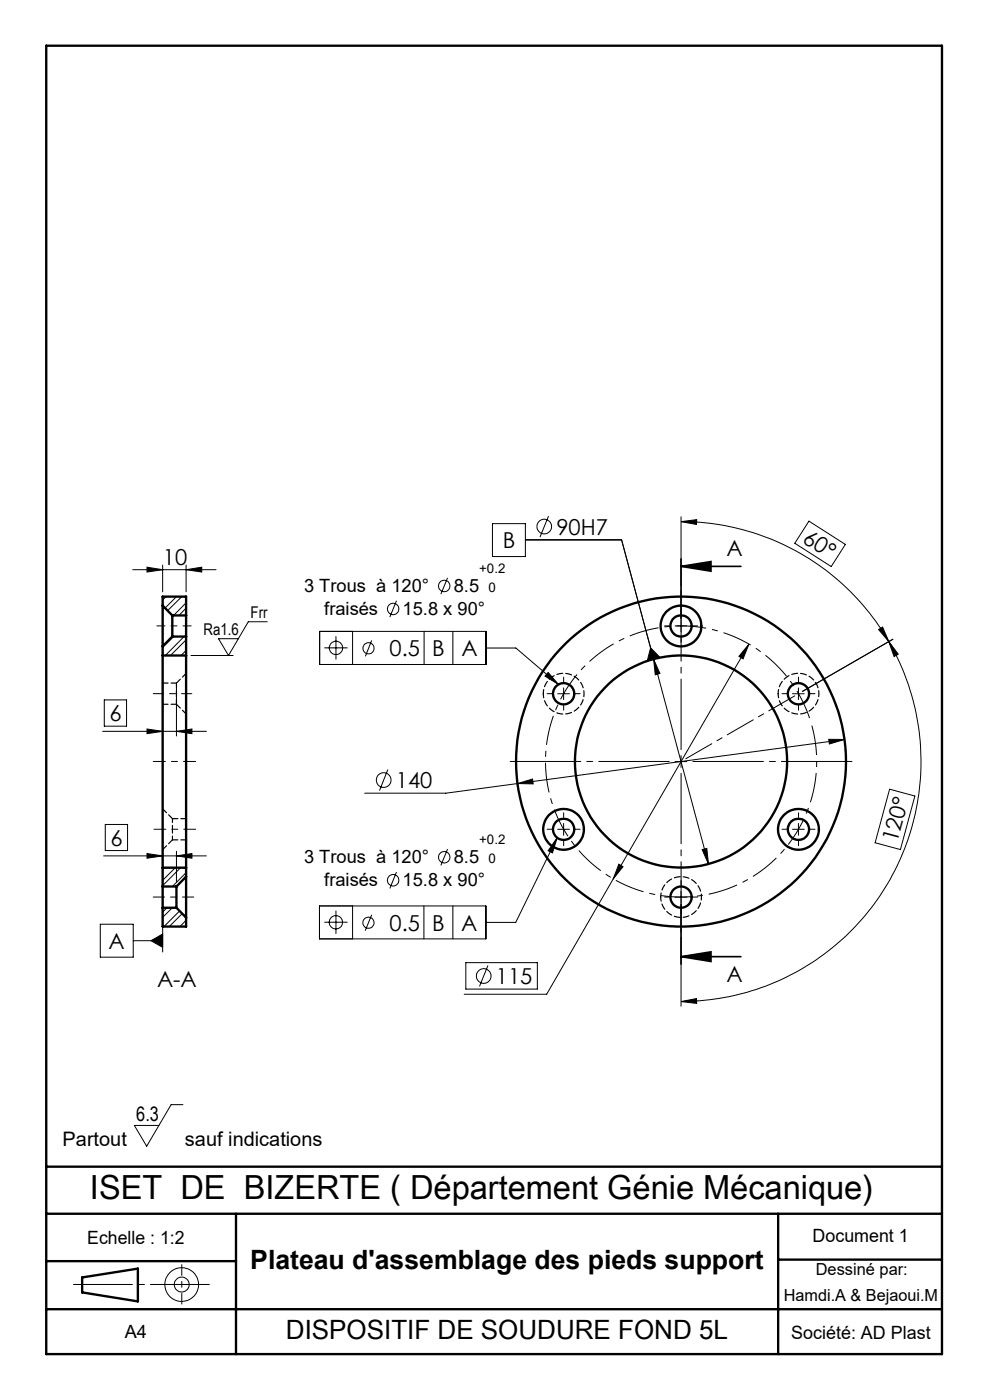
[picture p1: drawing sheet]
<svg xmlns="http://www.w3.org/2000/svg" width="210mm" height="297mm" viewBox="0 0 210 297" stroke-linecap="round" stroke-linejoin="round" font-family="sans-serif">
<g fill="none" stroke="#000" stroke-width=".21">
<path d="M34.5 119.9v5.7M39.5 119.9v5.7M104.5 111.1h6.9v7h-6.9zM111.4 114.6h20.5M111.4 114.5h20.4l6.8 25.3M116.3 109.5l-1.8 4.4M144.5 109.6v14.7M144.5 110.7l3.3-.5-.1 1.1zM144.5 110.7a50.9 50.9 0 0 1 44 25.4M171.6 110.6l7.7 4.9-3 4.7-7.7-5zM28.2 120.9h17.6M31.2 120.3l3.3 .6-3.3 .5z"/>
<path d="M35.2 126.6l-.7 .7M36.8 135l-2.3 2.4M37.4 126.6l-2.4 2.4M38.6 126.6l-3 2.9M39.1 135l-4 4.1M39.5 120.9l3.3-.6v1.1zM39.5 138l-1.1 1.1M39.5 135.7l-3.3 3.4M39.5 127.9l-2.7 2.7M39.5 129l-1.5 1.6M40.5 139.1h9M56.7 131.9h-4l-4.2 7.2-2.1-3.6h4.2"/>
<path d="M67.8 133.9h35.3v7.1h-35.3zM68.8 137.4h4.9M71.3 135v4.9M74.8 133.9v7.1M78.8 135.9l-1.3 3.3M84.1 127.5l-1.4 3.4M90 133.9v7.1M94.9 122.6l-1.4 3.4M96.1 133.9v7.1M103.1 137.5h6.3l9.1 7.7M138 137.4l2 2-2.7 .8zM138.6 139.8l1.4 3.1-1 .3z"/>
<path d="M138.6 139.8l11.7 43.5M143.2 132.8h2.5M144.5 131.5v2.6M158.9 136.7l-1.3 3.1-.9-.6zM158.9 136.7l-28.8 49.8M186.4 133.6l.8-.6 1.3 3.1zM188.5 136.1l2 2.7-.8 .5zM188.5 136.1a50.9 50.9 0 0 1-44 76.4M189.4 135.6l-19.2 11.1M21.8 155.1h22M22.1 148.5h4.7v5.6h-4.7zM31.2 154.7l3.3 .4-3.3 .5z"/>
<path d="M34.5 145.9v10.2M37.4 155.1l3.3-.4v.9zM37.4 145.9v10.2M116.3 142.7l2.2 2.5-2.9-1.8zM118.3 147.2h2.5M119.6 145.9v2.5M168.1 147.2h2.5M169.4 145.9v2.5M175.8 156.8l3.3 .1-3.2 .9zM179.1 156.9l-84.5 11.4h-17.2M22.3 174.9h4.8v5.5h-4.8zM82.3 163.3l-1.8 4.4"/>
<path d="M109.8 166.2l3.2-.9 .1 1zM118.2 177.7l-1 3.2-.9-.4zM118.2 177.7l-8.8 18h-6.4M118.3 175.9h2.5M119.6 174.7v2.5M143.2 161.6h2.5M144.5 160.3v2.5M168.1 175.9h2.5M169.4 174.7v2.5M188.7 167.4l5.4 1.5-3.1 11.3-5.4-1.4zM21.3 196.1h7v7h-7zM22 181.6h21.8"/>
<path d="M28.3 199.6h6.2M31.2 181.1l3.3 .5-3.3 .5zM32 199.6l2.5-1.4v2.8zM34.5 196.6v5.4M34.5 180.6v2.5M35 184.1l-.5 .4M35.4 192.6l-.9 .9M36.5 192.6l-2 2M37.2 184.1l-2.7 2.7M37.4 181.6l3.3-.5v1zM37.4 180.6v6.5M38.1 193.2l-3.3 3.4"/>
<path d="M38.3 184.1l-3.8 3.8M38.7 193.8l-2.8 2.8M39.5 185.1l-3 3M39.5 195.2l-1.3 1.4M39.5 196.4l-.2 .2M67.8 192.2h35.2v7h-35.2zM68.8 195.6h4.9M71.3 193.2v4.9M74.8 192.2v7M78.8 194.1l-1.3 3.3M84.1 185l-1.4 3.5M89.9 192.2v7"/>
<path d="M94.9 180.1l-1.4 3.5M96.1 192.2v7M130.1 186.5l-14.1 24.4h-17.5M131.3 183.3l.9 .6-2.1 2.6zM143.2 190.3h2.5M144.5 189.1v2.5M144.5 198.8v14.7M148.9 180.2l1-.2 .4 3.3zM98.8 204.2h15.2v5.6h-15.2zM103.5 204.8l-1.8 4.5M144.5 212.5l3.2-.7 .1 1.1zM38.8 234.3h-2.5l-5.2 8.9-2.6-4.4h5.2"/>
<path d="M17.4 271v3.2"/>
<circle cx="115.5" cy="111.7" r="1.55"/>
<circle cx="71.3" cy="137.5" r="1.41"/>
<circle cx="78.2" cy="137.5" r="1.18"/>
<circle cx="83.4" cy="129.2" r="1.21"/>
<circle cx="94.2" cy="124.3" r="1.22"/>
<circle cx="81.4" cy="165.5" r="1.56"/>
<circle cx="71.3" cy="195.7" r="1.41"/>
<circle cx="78.2" cy="195.8" r="1.18"/>
<circle cx="83.4" cy="186.7" r="1.2"/>
<circle cx="94.2" cy="181.9" r="1.22"/>
<circle cx="102.6" cy="207" r="1.56"/>
<circle cx="38.5" cy="272.5" r="1.58"/>
<circle cx="38.5" cy="272.5" r="3.6"/>
</g>
<path d="M144.5 118.6v12.7M144.5 120.2l6.3-1.1v2.1zM144.5 120.2h12.7M144.5 191.8v12.7M144.5 202.9l6.3-1v2.1zM144.5 202.9h12.7" fill="none" stroke="#000" stroke-width=".35"/>
<path d="M172 153.1a28.8 28.8 0 0 0-48.2-11.5 28.8 28.8 0 0 0 13.2 47.7 28.8 28.8 0 0 0 35.4-34.7l-.4-1.5" fill="none" stroke="#000" stroke-width=".21" stroke-dasharray="6.3 1.3 1.3 1.3" stroke-dashoffset="-.8" stroke-linecap="butt"/>
<path d="M144.5 159v-33.7M142 161.5h-33.8M144.5 164v33.8M147 161.5h33.7" fill="none" stroke="#000" stroke-width=".21" stroke-dasharray="30.5 1.3 1.3 1.3" stroke-dashoffset="15.5"/>
<g fill="none" stroke="#000" stroke-width=".21" stroke-dasharray="30.5 1.3 1.3 1.3">
<path d="M142 132.8h-1M144.5 130.3v-1M144.5 135.3v1M147 132.8h1M117.1 147.2h-1M119.6 144.7v-1M119.6 149.7v1M122.1 147.2h1M166.9 147.2h-1M169.4 144.7v-1M169.4 149.7v1M171.9 147.2h1"/>
<path d="M117.1 175.9h-1M119.6 173.4v-1M119.6 178.4v1M122.1 175.9h1M166.9 175.9h-1M169.4 173.4v-1M169.4 178.4v1M171.9 175.9h1M142 190.3h-1M144.5 187.8v-1M144.5 192.8v1M147 190.3h1"/>
</g>
<path d="M32.5 161.5h9M32.7 175.9h8.8" fill="none" stroke="#000" stroke-width=".21" stroke-dasharray="6.3 1.3 1.3 1.3" stroke-dashoffset="3.8"/>
<path d="M40.6 132.8h-7.3" fill="none" stroke="#000" stroke-width=".21" stroke-dasharray="6.3 1.3 1.3 1.3" stroke-dashoffset="4.6"/>
<path d="M32.5 147.2h8.2" fill="none" stroke="#000" stroke-width=".21" stroke-dasharray="6.3 1.3 1.3 1.3" stroke-dashoffset="4.2"/>
<path d="M41.1 190.3h-8.6" fill="none" stroke="#000" stroke-width=".21" stroke-dasharray="6.3 1.3 1.3 1.3" stroke-dashoffset="4"/>
<path d="M144.7 161.4l24.7-14.2" fill="none" stroke="#000" stroke-width=".21" stroke-dasharray="6.3 1.3 1.3 1.3" stroke-dashoffset="-.9"/>
<path d="M15.6 272.5h28.8" fill="none" stroke="#000" stroke-width=".21" stroke-dasharray="30.5 1.3 1.3 1.3" stroke-dashoffset="18"/>
<path d="M38.6 268.3v8.3" fill="none" stroke="#000" stroke-width=".21" stroke-dasharray="30.5 1.3 1.3 1.3" stroke-dashoffset="28.2"/>
<g fill="none" stroke="#000" stroke-width=".5">
<path d="M9.8 9.7h190v277.6h-190zM34.5 139.1v45M34.5 128.5v8.6M34.5 128.5v-1.9h5v4M34.5 137.1v2M34.5 139.1h5M34.5 128.5l2 2.1M36.5 130.6v4.4M36.5 135h3M36.5 130.6h3M36.5 135l-2 2.1M39.5 139.1v45"/>
<path d="M39.5 130.6v4.4M39.5 135v4.1M34.5 188.1v4.5M34.5 192.6h2.9M34.5 192.6v4h5v-1.9M34.5 184.1v4M34.5 184.1h5M34.5 188.1h2.9M37.4 188.1v4.5M37.4 192.6l2.1 2.1M39.5 186v8.7M39.5 184.1v1.9"/>
<path d="M39.5 186l-2.1 2.1M9.8 247.5h190M9.8 257.5h190M50.1 257.5v29.8M165.1 257.5v29.8M9.8 277.7h190M9.8 267.5h40.3M17.4 271l11.8-1.9v7l-11.8-1.9zM165.1 267.2h34.7"/>
<circle cx="144.4" cy="132.8" r="4.3"/>
<circle cx="144.5" cy="132.8" r="2.26"/>
<circle cx="119.6" cy="147.2" r="2.25"/>
<circle cx="169.4" cy="147.2" r="2.25"/>
<circle cx="119.5" cy="175.9" r="4.3"/>
<circle cx="119.6" cy="175.9" r="2.26"/>
<circle cx="144.5" cy="161.5" r="35"/>
<circle cx="144.5" cy="161.6" r="22.5"/>
<circle cx="169.4" cy="175.9" r="2.26"/>
<circle cx="169.4" cy="175.9" r="4.3"/>
<circle cx="144.5" cy="190.3" r="2.25"/>
</g>
<g fill="#000">
<path d="M39.5 120.9l3.3-.6v1.1zM31.2 120.3l3.3 .6-3.3 .5z"/>
<path d="M144.5 120.2l6.3-1.1v2.1zM144.5 202.9l6.3-1v2.1z"/>
<path d="M158.9 136.7l-2.2 2.5 .9 .6zM131.3 183.3l-1.2 3.2 2.1-2.6z"/>
<path d="M186.4 133.6l.8-.6 1.3 3.1zM144.5 110.7l3.3-.5-.1 1.1z"/>
<path d="M37.4 155.1l3.3-.4v.9zM31.2 154.7l3.3 .4-3.3 .5z"/>
<path d="M175.8 156.8l.1 1 3.2-.9zM109.8 166.2l3.3 .1-.1-1zM148.9 180.2l1.4 3.1-.4-3.3zM138.6 139.8l.4 3.4 1-.3zM31.2 181.1l3.3 .5-3.3 .5zM37.4 181.6l3.3-.5v1z"/>
<path d="M118.2 177.7l-1 3.2-.9-.4zM116.3 142.7l2.2 2.5-2.9-1.8zM138 137.4l2 2-2.7 .8zM32 199.6l2.5 1.4v-2.8z"/>
<path d="M144.5 212.5l3.2-.7 .1 1.1zM188.5 136.1l2 2.7-.8 .5z"/>
</g>
<path d="M115.2 147.2a4.3 4.3 0 0 1 6.4-3.9 4.3 4.3 0 0 1 .4 7.4 4.3 4.3 0 0 1-6.7-3l-.1-.5M165.1 147.2a4.3 4.3 0 0 1 6.3-3.9 4.3 4.3 0 0 1 .5 7.4 4.3 4.3 0 0 1-6.8-3v-.5M140.1 190.3a4.3 4.3 0 0 1 6.4-3.8 4.3 4.3 0 0 1 .4 7.4 4.3 4.3 0 0 1-6.7-3.1l-.1-.5" fill="none" stroke="#000" stroke-width=".25" stroke-dasharray="1.3 .6" stroke-dashoffset=".4"/>
<path d="M36.6 175.9v-2.2M36.6 178.2v-2.3" fill="none" stroke="#000" stroke-width=".25" stroke-dasharray="1.3 .6" stroke-dashoffset=".5"/>
<path d="M37.4 144.9v4.5" fill="none" stroke="#000" stroke-width=".25" stroke-dasharray="1.3 .6" stroke-dashoffset=".3"/>
<path d="M34.5 149.4h2.9M37.4 149.4l2.1 2.1M37.4 144.9h-2.9M39.5 142.8l-2.1 2.1M36.6 173.7l-2.1-2.1M36.6 178.2h2.9M39.5 173.7h-2.9M34.5 180.2l2.1-2" fill="none" stroke="#000" stroke-width=".25" stroke-dasharray="1.3 .6" stroke-dashoffset=".1"/>
<text font-size="7.1" x="19.1" y="254.3">ISET DE BIZERTE ( Département Génie Mécanique)</text>
<g font-size="5.6">
<text x="53.1" y="269.2">Plateau d'assemblage des pieds support</text>
<text x="60.7" y="284">DISPOSITIF DE SOUDURE FOND 5L</text>
</g>
<g font-size="4.7">
<text x="118" y="113.4">90H7</text>
<text x="34.5" y="119.8">10</text>
<text x="106.6" y="116.3">B</text>
<text x="154.1" y="118">A</text>
<text x="170" y="115" transform="rotate(33 170 115)">60°</text>
<text x="82.7" y="139.2">0.5</text>
<text x="91.7" y="139.2">B</text>
<text x="97.9" y="139.2">A</text>
<text x="23.2" y="153">6</text>
<text x="84" y="167.2">140</text>
<text x="23.4" y="179.4">6</text>
<text x="190.3" y="178.9" transform="rotate(-75 190.3 178.9)">120°</text>
<text x="82.6" y="197.4">0.5</text>
<text x="91.7" y="197.4">B</text>
<text x="97.8" y="197.4">A</text>
<text x="23" y="201.3">A</text>
<text x="33.3" y="209.4">A-A</text>
<text x="105.2" y="208.8">115</text>
<text x="154.1" y="208.3">A</text>
</g>
<g font-size="4.2">
<text x="28.9" y="237.8">6.3</text>
<text x="13.3" y="243.1">Partout</text>
<text x="39.2" y="243.1">sauf indications</text>
</g>
<g font-size="3.9">
<text x="64.5" y="125.6">3 Trous à 120°</text>
<text x="96.3" y="125.6">8.5</text>
<text x="68.8" y="130.5">fraisés</text>
<text x="85.4" y="130.5">15.8 x 90°</text>
<text x="64.5" y="183.1">3 Trous à 120°</text>
<text x="96.3" y="183.1">8.5</text>
<text x="68.8" y="188">fraisés</text>
<text x="85.4" y="188">15.8 x 90°</text>
<text x="18.5" y="263.8">Echelle : 1:2</text>
<text x="172.4" y="263.5">Document 1</text>
<text x="26.5" y="283.9">A4</text>
<text x="167.8" y="284">Société: AD Plast</text>
</g>
<g font-size="3.5">
<text x="173" y="270.5">Dessiné par:</text>
<text x="166.3" y="276.1">Hamdi.A &amp; Bejaoui.M</text>
</g>
<g font-size="3.4">
<text x="53.2" y="131.1">Frr</text>
<text x="43.2" y="134.7">Ra1.6</text>
</g>
<g font-size="2.8">
<text x="101.6" y="121.6">+0.2</text>
<text x="103.6" y="125.6">0</text>
<text x="101.6" y="179.1">+0.2</text>
<text x="103.6" y="183.2">0</text>
</g>
</svg>
